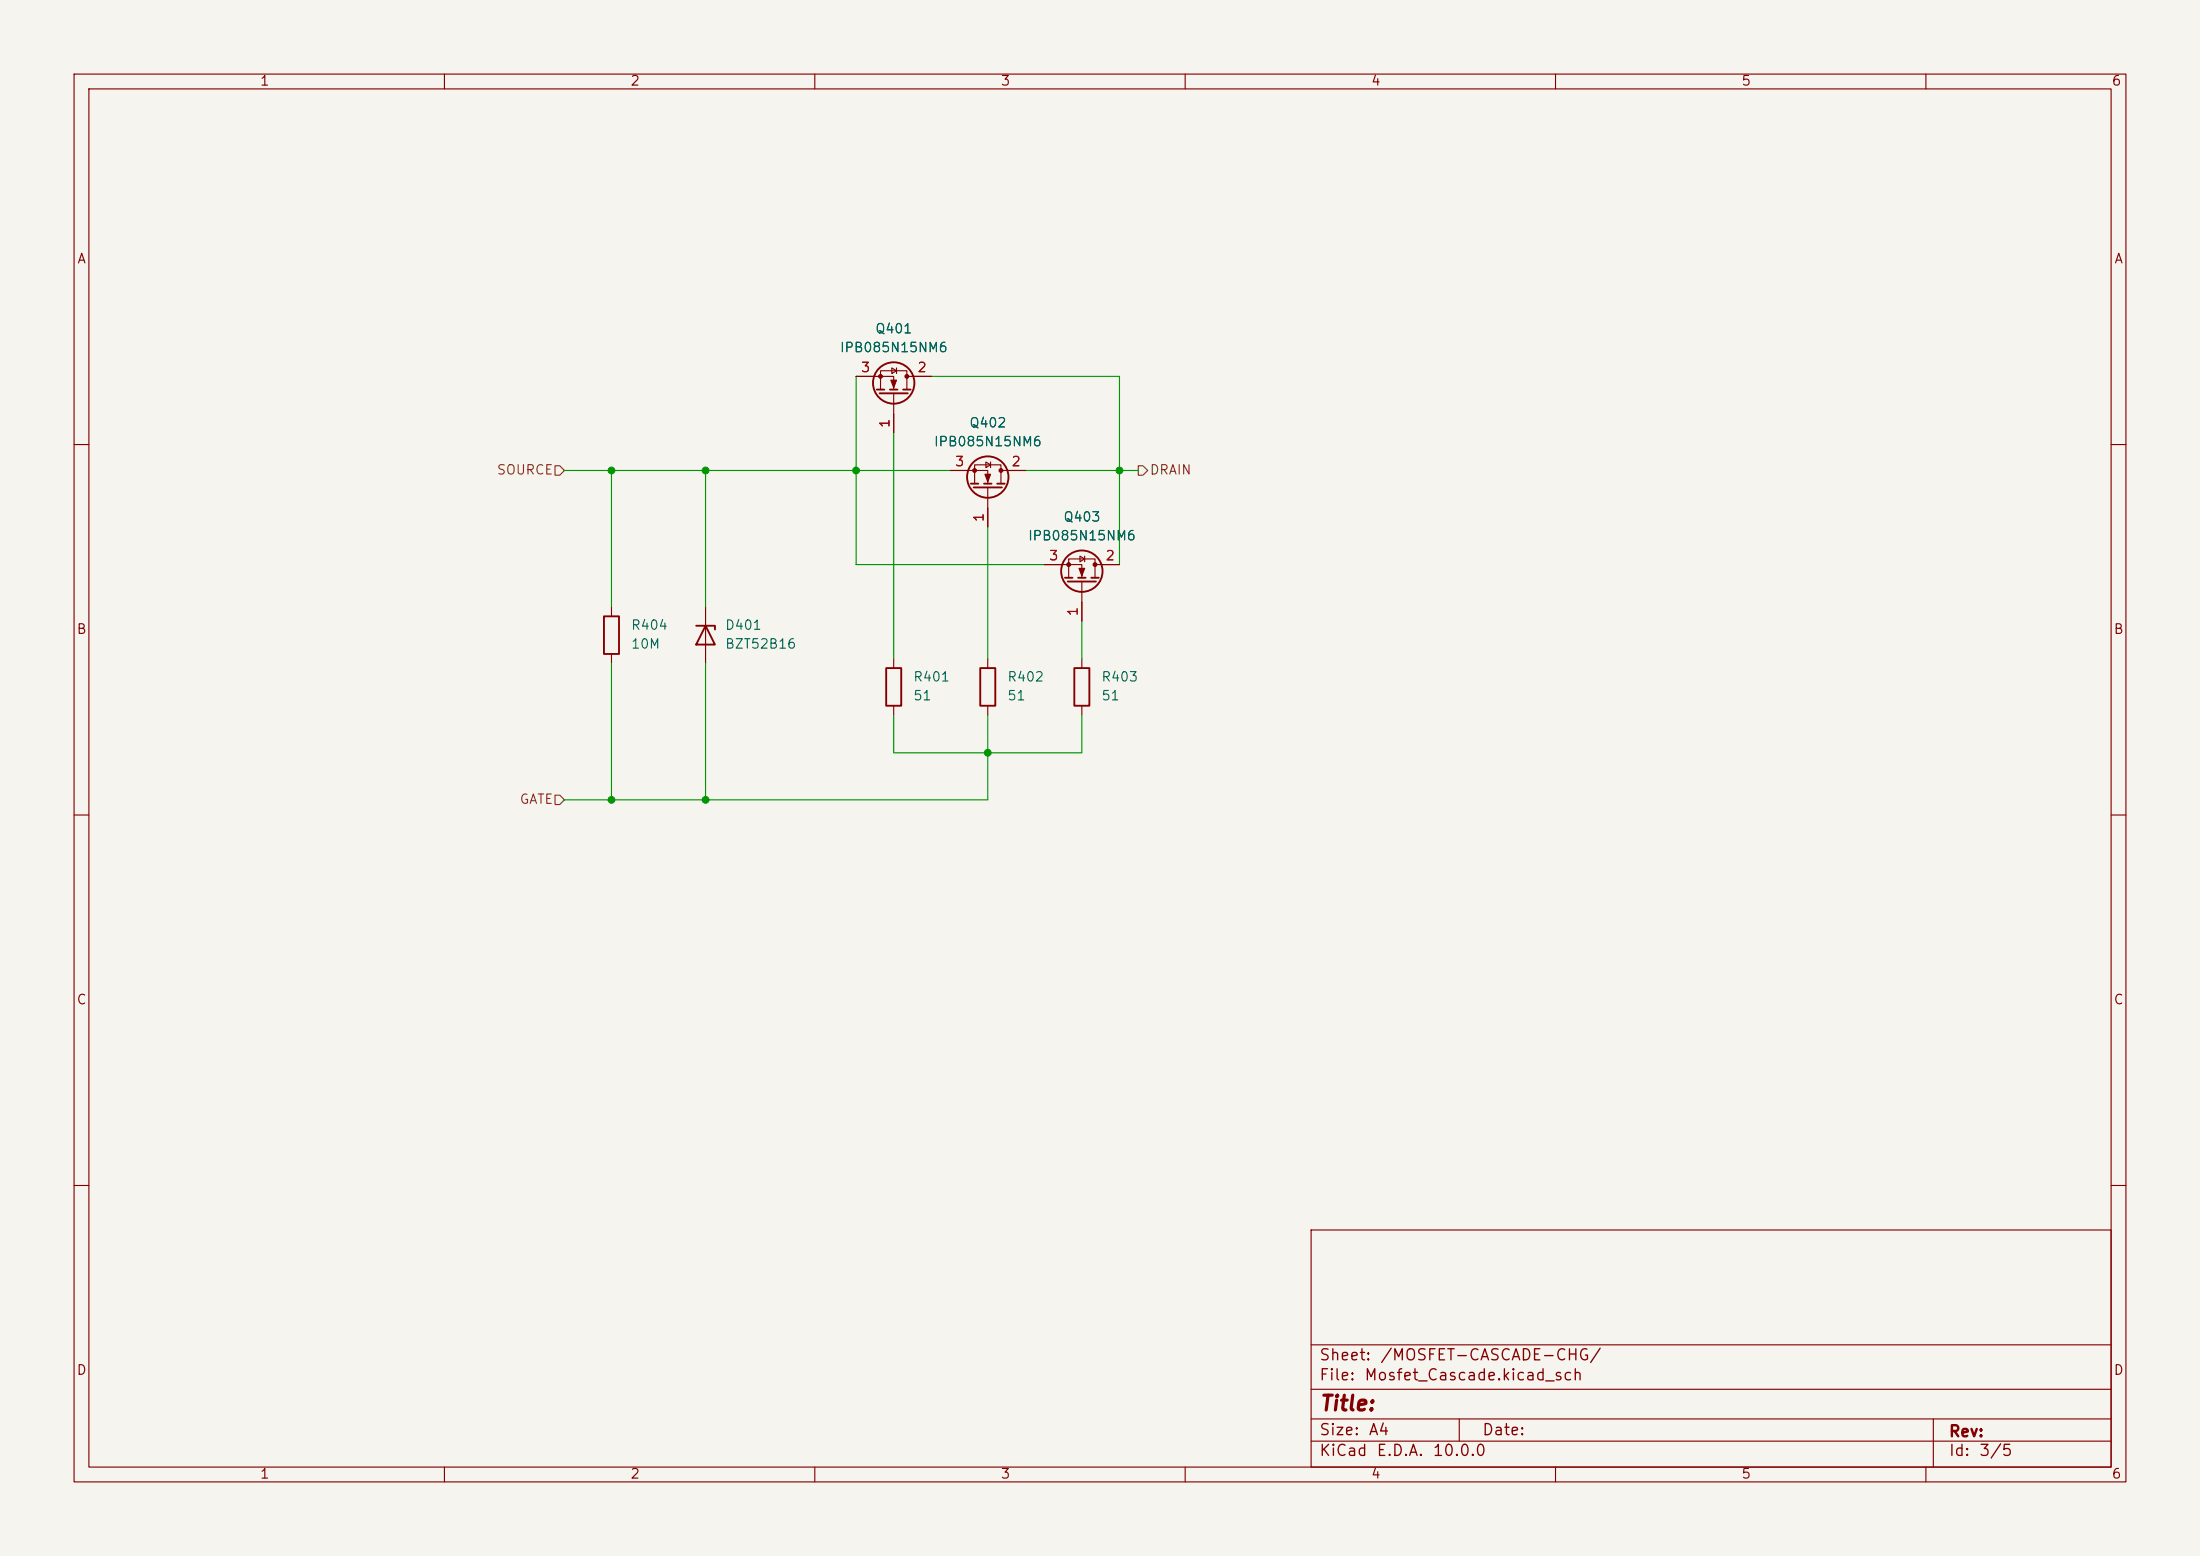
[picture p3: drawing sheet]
<svg xmlns="http://www.w3.org/2000/svg" width="297mm" height="210mm" viewBox="0 0 297 210" stroke-linecap="round" stroke-linejoin="round" font-family="sans-serif">
<path d="M0 0h297v210h-297z" fill="#f5f4ef" stroke="#f5f4ef" stroke-width=".14"/>
<g fill="none" stroke="#840000" stroke-width=".15">
<path d="M10 10h277v190h-277zM12 12h273v186h-273zM60 10v2M110 10v2M160 10v2M210 10v2M260 10v2M115.6 50.8h5v1.8M118.9 52.6v-2.6h3.5v2.6M120.4 49.7l.6 .3-.6 .4zM120.6 53.1v5.3M121 49.7v.7"/>
<path d="M122.4 50.8h3.3M10 60h2M128.3 63.5h5v1.8M131.6 65.3v-2.6h3.5v2.6M133.1 62.4l.6 .3-.6 .4zM133.3 65.8v5.3M133.7 62.4v.7M135.1 63.5h3.3M141 76.2h5v1.8M144.3 78v-2.6h3.5v2.6M145.8 75.1l.6 .3-.6 .4zM146 78.5v5.3"/>
<path d="M146.4 75.1v.7M147.8 76.2h3.3M285 60h2M82.5 81.9v1.3M82.5 88.3v1.2M95.2 81.9v7.6M120.6 88.9v1.3M120.6 95.3v1.2M133.3 88.9v1.3M133.3 95.3v1.2M146 88.9v1.3M146 95.3v1.2"/>
<path d="M10 110h2M285 110h2M10 160h2M177 166h108v32h-108zM285 160h2M60 198v2M110 198v2M160 198v2M177 194.5h108M177 191.5h108M177 187.5h108M177 181.5h108"/>
<path d="M197 191.5v3M210 198v2M260 198v2M261 191.5v6.5"/>
</g>
<g fill="none" stroke="#840000" stroke-width=".25">
<path d="M118.4 52.6h1M118.7 53.1h3.9M120.1 52.6h1.1M121.9 52.6h1M131.1 65.3h1M131.4 65.8h3.9M132.8 65.3h1.1M134.6 65.3h1M143.8 78h1M144.1 78.5h3.9M145.5 78h1.1M147.3 78h1"/>
<path d="M81.5 83.2h2.1v5.1h-2.1zM94 84.5h2.5v.5M95.2 84.5l1.3 2.5h-2.5zM119.6 90.2h2.1v5.1h-2.1zM132.3 90.2h2.1v5.1h-2.1zM145 90.2h2.1v5.1h-2.1z"/>
<circle cx="120.6" cy="51.7" r="2.79"/>
<circle cx="133.3" cy="64.4" r="2.79"/>
<circle cx="146" cy="77.1" r="2.79"/>
</g>
<g fill="#840000" stroke="#840000" stroke-width=".15">
<path d="M145.7 76.7h.7l-.4 1z"/>
<path d="M133 64h.7l-.4 1z"/>
<path d="M120.3 51.3h.7l-.4 1z"/>
<circle cx="147.8" cy="76.2" r=".25"/>
<circle cx="144.3" cy="76.2" r=".25"/>
<circle cx="135.1" cy="63.5" r=".25"/>
<circle cx="131.6" cy="63.5" r=".25"/>
<circle cx="122.4" cy="50.8" r=".25"/>
<circle cx="118.9" cy="50.8" r=".25"/>
</g>
<path d="M74.9 62.9h.7l.6 .6-.6 .6h-.7zM153.7 62.9h.6l.6 .6-.6 .6h-.6zM74.9 107.3h.7l.6 .7-.6 .6h-.7z" fill="none" stroke="#725600" stroke-width=".15"/>
<g fill="none" stroke="#009600" stroke-width=".15">
<path d="M115.6 50.8v25.4h25.4M120.6 58.4v30.5M125.7 50.8h25.4v25.4M76.2 63.5h52.1M82.5 63.5v18.4M95.2 63.5v18.4M133.3 71.1v17.8M138.4 63.5h15.3M82.5 89.5v18.5M95.2 89.5v18.5M120.6 96.5v5.1h25.4v-5.1M133.3 96.5v11.5h-57.1"/>
<path d="M146 83.8v5.1"/>
</g>
<g fill="#009600" stroke="#009600" stroke-width=".14">
<circle cx="95.2" cy="108" r=".46"/>
<circle cx="82.5" cy="108" r=".46"/>
<circle cx="115.6" cy="63.5" r=".46"/>
<circle cx="151.1" cy="63.5" r=".46"/>
<circle cx="133.3" cy="101.6" r=".46"/>
<circle cx="82.5" cy="63.5" r=".46"/>
<circle cx="95.2" cy="63.5" r=".46"/>
</g>
<text font-size="2" fill="#840000" x="178" y="190.9">Title:</text>
<g font-size="1.5" fill="#840000">
<text x="178" y="184">Sheet:</text>
<text x="186.2" y="184">/MOSFET-CASCADE-CHG/</text>
<text x="178" y="186.7">File:</text>
<text x="184.1" y="186.7">Mosfet_Cascade.kicad_sch</text>
<text x="178" y="196.9">KiCad</text>
<text x="178" y="194.1">Size:</text>
<text x="184.7" y="194.1">A4</text>
<text x="185.7" y="196.9">E.D.A.</text>
<text x="193.3" y="196.9">10.0.0</text>
<text x="200" y="194.1">Date:</text>
<text x="263" y="194.3">Rev:</text>
<text x="263" y="196.9">Id:</text>
<text x="267.1" y="196.9">3/5</text>
</g>
<g font-size="1.3" fill="#840000">
<text x="35" y="11.9">1</text>
<text x="85" y="11.9">2</text>
<text x="135" y="11.9">3</text>
<text x="185" y="11.9">4</text>
<text x="235" y="11.9">5</text>
<text x="285" y="11.9">6</text>
<text x="10.3" y="35.9">A</text>
<text x="285.3" y="35.9">A</text>
<text x="10.3" y="85.9">B</text>
<text x="285.3" y="85.9">B</text>
<text x="10.3" y="135.9">C</text>
<text x="285.3" y="135.9">C</text>
<text x="10.3" y="185.9">D</text>
<text x="285.3" y="185.9">D</text>
<text x="35" y="199.9">1</text>
<text x="85" y="199.9">2</text>
<text x="135" y="199.9">3</text>
<text x="185" y="199.9">4</text>
<text x="235" y="199.9">5</text>
<text x="285" y="199.9">6</text>
</g>
<g font-size="1.3" fill="#006464">
<text x="113.3" y="47.9">IPB085N15NM6</text>
<text x="118.1" y="45.3">Q401</text>
<text x="130.8" y="58">Q402</text>
<text x="126" y="60.6">IPB085N15NM6</text>
<text x="143.5" y="70.7">Q403</text>
<text x="138.7" y="73.3">IPB085N15NM6</text>
<text x="85.1" y="85.3">R404</text>
<text x="85.1" y="87.9">10M</text>
<text x="97.8" y="85.3">D401</text>
<text x="97.8" y="87.9">BZT52B16</text>
<text x="123.2" y="92.3">R401</text>
<text x="123.2" y="94.8">51</text>
<text x="135.9" y="92.3">R402</text>
<text x="135.9" y="94.8">51</text>
<text x="148.6" y="92.3">R403</text>
<text x="148.6" y="94.8">51</text>
</g>
<g font-size="1.3" fill="#a90000">
<text x="116.1" y="50.5">3</text>
<text x="123.8" y="50.5">2</text>
<text x="120.4" y="57.9" transform="rotate(-90 120.4 57.9)">1</text>
<text x="128.8" y="63.2">3</text>
<text x="136.5" y="63.2">2</text>
<text x="133.1" y="70.6" transform="rotate(-90 133.1 70.6)">1</text>
<text x="141.5" y="75.9">3</text>
<text x="149.2" y="75.9">2</text>
<text x="145.8" y="83.3" transform="rotate(-90 145.8 83.3)">1</text>
</g>
<g font-size="1.3" fill="#725600">
<text x="67" y="64.4">SOURCE</text>
<text x="155.1" y="64.4">DRAIN</text>
<text x="70.1" y="108.8">GATE</text>
</g>
</svg>
